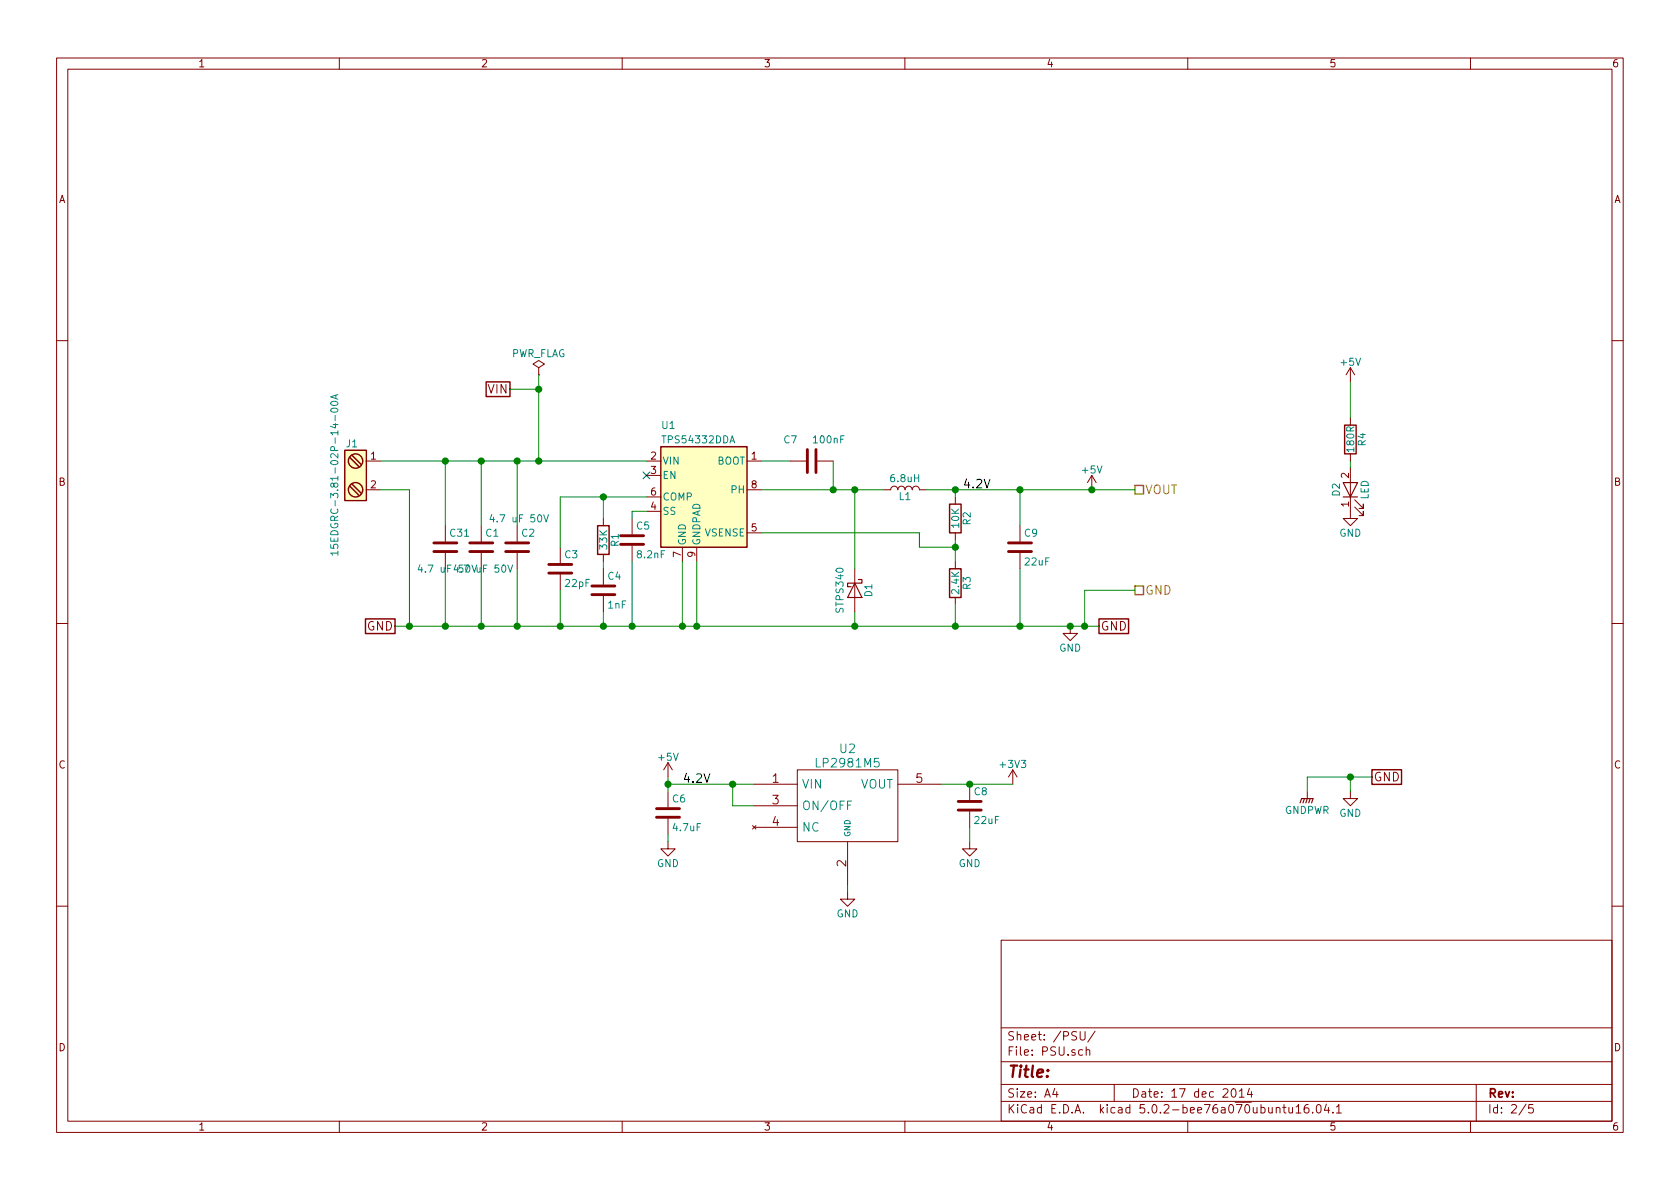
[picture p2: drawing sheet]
<svg xmlns="http://www.w3.org/2000/svg" width="297mm" height="210mm" viewBox="0 0 297 210" stroke-linecap="round" stroke-linejoin="round" font-family="sans-serif">
<g fill="none" stroke="#840000" stroke-width=".18">
<path d="M10 10.3h277v189.9h-277zM12 12.2h273v186.1h-273zM60 10.3v1.9M110 10.3v1.9M160 10.3v1.9M210 10.3v1.9M260 10.3v1.9M10 60.2h2M95.2 65l1.1-.6-1.1-.7-1 .7 1 .6v1.3M95.2 66.3h.1M238.8 65v2.6M238.8 73.9v1.3"/>
<path d="M238.8 65l-.8 1.3M238.8 65l.7 1.3M285 60.2h2M64.8 81.5h2.5M64.8 86.6h2.5M78.7 93v2.8M78.7 97.8v2.8M85.1 93v2.8M85.1 97.8v2.8M91.4 93v2.8M91.4 97.8v2.8M99.1 96.8v2.8"/>
<path d="M106.7 91.7v1.3M106.7 98v1.3M111.8 91.7v2.8M111.8 96.5v2.8M114.3 81.5h2.5M114.3 84.1h2.5M114.3 90.4h2.5M114.3 87.9h2.5M120.6 96.8v2.5M123.2 96.8v2.5M132.1 81.5h2.5M132.1 86.6h2.5"/>
<path d="M132.1 94.2h2.5M139.7 81.5h2.8M144.5 81.5h2.8M156.2 86.6h1.3a.63 .63 0 0 1 .6-.6 .63 .63 0 0 1 .6 .6 .63 .63 0 0 1 .7-.6 .63 .63 0 0 1 .6 .6 .63 .63 0 0 1 .7-.6 .63 .63 0 0 1 .6 .6 .63 .63 0 0 1 .6-.6 .63 .63 0 0 1 .7 .6h1.2M168.9 87.9v1.2M168.9 94.2v1.3M168.9 99.3v1.3M180.3 93v2.8M180.3 97.8v2.8M193 84.1l-.7 1.2M193 84.1v2.5M193 84.1l.8 1.2"/>
<path d="M238.8 82.8v8.9h1.2l-1.2 1.3-1.3-1.3h1.3M238.8 80.3v1.2M239.5 89.7l1.5 1.5v-.8v.8h-.7M239.5 88.4l1.5 1.5v-.8v.8h-.7M10 110.3h2M99.1 101.6v2.8M106.7 100.6v2.8M106.7 105.4v2.8M151.1 100.6v7.6M168.9 105.7v1.2M189.2 110.7v1.3h1.3l-1.3 1.3-1.2-1.3h1.2M285 110.3h2"/>
<path d="M118.1 134.9v2.5M118.1 139.9v2.8M118.1 134.9l-.8 1.2M118.1 134.9l.8 1.2M133.3 138.7h7.7M141 136.1h17.7v12.7h-17.7zM158.7 138.7h7.7M171.4 138.7v2.8M179.1 136.1l-.8 1.3M179.1 136.1v2.6M179.1 136.1l.7 1.3M231.1 139.9v1.3"/>
<path d="M238.8 139.9v1.3h1.2l-1.2 1.3-1.3-1.3h1.3M118.1 148.8v1.3h1.3l-1.3 1.3-1.3-1.3h1.3M118.1 144.8v2.8M133 146l.7 .6M133.3 142.5h7.7M133.3 146.3h7.7M133.7 146l-.7 .6M149.9 157.7v1.3h1.2l-1.2 1.3-1.3-1.3h1.3M149.9 148.8v7.7M171.4 148.8v1.3h1.3l-1.3 1.3-1.2-1.3h1.2M171.4 143.5v2.8M10 160.2h2"/>
<path d="M177 166.3h108v32h-108zM285 160.2h2M60 198.3v1.9M110 198.3v1.9M160 198.3v1.9M177 194.8h108M177 191.8h108M177 187.8h108M177 181.8h108M186.5 192.5l-.4 1h1M186.8 193v1M191 182.4v1.2l.3 .3h.3l.2-.3v-1.2"/>
<path d="M191.4 185.7l-.4-.1-.3 .3 .1 .6h.6M192 185.7l.3-.1 .3 .1 .1 .9M192 185.1v1.5M193.6 182.3l-1.3 2M197 191.8v3M210 198.3v1.9M217.8 192.7l.4-.2a.94 .94 0 0 1 0 1.5 .79 .79 0 0 1-.4-1.3zM219.1 193l.5-.5v1.5M219.1 194h.9M220.9 192.5l-.4 1h1M221.3 193v1M226.8 195.8h.6"/>
<path d="M227 195.3v1.3l.4 .2M227.9 195.8v.9l.4 .1 .2-.1M228.5 195.8v1M229.2 195.8l.4-.5v1.5M229.2 196.8h.8M231.3 195.3a.62 .62 0 0 0-.7 .7l.1 .7 .2 .1 .5-.1v-.5l-.1-.2-.4-.1-.3 .3M232.1 196.7v.1M232.9 195.5l.3-.2a.94 .94 0 0 1 0 1.5l-.4-.3-.1-.6zM234.5 195.2l-.3 1.1h.9M234.9 195.8v1M235.7 196.7v.1M236.3 195.8l.4-.5v1.5"/>
<path d="M236.3 196.8h.9M260 198.3v1.9M261 191.8v6.5M269.8 195.2l-1.2 2M271 195.3h-.7v.7l.2-.1 .5 .1 .1 .2-.1 .5-.2 .1-.5-.1"/>
</g>
<g fill="none" stroke="#840000" stroke-width=".25">
<path d="M61 79.6h3.8v8.9h-3.8zM86 67.5h4.2v2.6h-4.2zM116.8 79h15.3v17.8h-15.3zM237.7 75.2h2.1v5.1h-2.1zM61.8 86l1.7 1.6M61.8 80.9l1.7 1.6M62.2 80.5l1.7 1.7M62.2 85.6l1.7 1.6M105.7 93h2v5h-2zM167.9 89.1h2v5.1h-2zM64.6 109.4h5.2v2.6h-5.2zM167.9 100.6h2v5.1h-2z"/>
<path d="M194.3 109.4h5.2v2.6h-5.2zM242.6 136.1h5.2v2.6h-5.2z"/>
<circle cx="62.9" cy="81.5" r="1.27"/>
<circle cx="62.9" cy="86.6" r="1.27"/>
</g>
<path d="M200.7 85.8h1.5v1.6h-1.5zM200.7 103.6h1.5v1.6h-1.5z" fill="none" stroke="#848400" stroke-width=".25"/>
<g fill="none" stroke="#008400" stroke-width=".18">
<path d="M90.2 68.8h5M95.2 66.3v15.2M238.8 67.6v6.3M67.3 86.6h5.1v24.1M67.3 81.5h47M78.7 81.5v11.5M85.1 81.5v11.5M91.4 81.5v11.5M106.7 87.9v3.8M106.7 99.3v1.3M111.8 99.3v11.4M114.3 87.9h-15.2v8.9"/>
<path d="M114.3 90.4h-2.5v1.3M120.6 99.3v11.4M123.2 99.3v11.4M134.6 86.6h21.6M134.6 81.5h5.1M134.6 94.2h28v2.6h6.3M147.3 81.5v5.1M151.1 86.6v14M163.8 86.6h36.9M168.9 86.6v1.3M168.9 95.5v3.8M180.3 86.6v6.4"/>
<path d="M238.8 81.5v1.3M69.8 110.7h124.5M78.7 100.6v10.1M85.1 100.6v10.1M91.4 100.6v10.1M99.1 104.4v6.3M106.7 108.2v2.5M151.1 108.2v2.5M168.9 106.9v3.8M180.3 100.6v10.1M200.7 104.4h-8.9v6.3M118.1 138.7h15.2"/>
<path d="M118.1 137.4v2.5M129.5 138.7v3.8h3.8M166.4 138.7h12.7M238.8 137.4v2.5M242.6 137.4h-11.5v2.5M118.1 147.6v1.2M149.9 156.5v1.2M171.4 146.3v2.5"/>
</g>
<g fill="#008400" stroke="#008400" stroke-width=".25">
<circle cx="106.7" cy="110.7" r=".51"/>
<circle cx="191.8" cy="110.7" r=".51"/>
<circle cx="189.2" cy="110.7" r=".51"/>
<circle cx="129.5" cy="138.7" r=".51"/>
<circle cx="171.5" cy="138.7" r=".51"/>
<circle cx="85.1" cy="81.5" r=".51"/>
<circle cx="91.4" cy="81.5" r=".51"/>
<circle cx="85.1" cy="110.7" r=".51"/>
<circle cx="91.4" cy="110.7" r=".51"/>
<circle cx="111.8" cy="110.7" r=".51"/>
<circle cx="99.1" cy="110.7" r=".51"/>
<circle cx="106.7" cy="87.9" r=".51"/>
<circle cx="151.1" cy="86.6" r=".51"/>
<circle cx="147.3" cy="86.6" r=".51"/>
<circle cx="168.9" cy="86.6" r=".51"/>
<circle cx="168.9" cy="96.8" r=".51"/>
<circle cx="151.1" cy="110.7" r=".51"/>
<circle cx="168.9" cy="110.7" r=".51"/>
<circle cx="180.3" cy="110.7" r=".51"/>
<circle cx="180.3" cy="86.6" r=".51"/>
<circle cx="118.1" cy="138.7" r=".51"/>
<circle cx="95.3" cy="81.5" r=".51"/>
<circle cx="120.7" cy="110.7" r=".51"/>
<circle cx="123.2" cy="110.7" r=".51"/>
<circle cx="193" cy="86.6" r=".51"/>
<circle cx="238.8" cy="137.4" r=".51"/>
<circle cx="95.3" cy="68.8" r=".51"/>
<circle cx="78.7" cy="81.5" r=".51"/>
<circle cx="78.7" cy="110.7" r=".51"/>
<circle cx="72.4" cy="110.7" r=".51"/>
</g>
<path d="M237.5 85.3h2.5l-1.2 2.6zM237.5 87.9h2.5M151.1 103.1l1.3 2.6h-2.5zM151.8 102.5h.6v.6h-2.5v.7h.6M229.9 142l.2-.8h2.1l-.3 .8M230.6 141.2l-.2 .8M231.1 141.2l-.2 .8M231.6 141.2l-.2 .8" fill="none" stroke="#840000" stroke-width=".2"/>
<g fill="#ffffc2" stroke="#ffffc2" stroke-width=".18">
<path d="M61 79.6h3.8v8.9h-3.8z"/>
<path d="M116.8 79h15.3v17.8h-15.3z"/>
</g>
<path d="M58.5 72.4a.83 .83 0 0 1 1.2 .1 .69 .69 0 0 1-.6 .4 .69 .69 0 0 1-.6-.4zM58.5 71.1a.83 .83 0 0 1 1.2 .2 .67 .67 0 0 1-.6 .4 .67 .67 0 0 1-.6-.4zM59.4 69.9v.6M59.7 69.8l-1.2 .4 1.2 .4M58.5 96.3v.6l.6 .1-.1-.5 .2-.3h.3l.2 .3-.1 .5M59.7 97.8h-1.2l.3 .4M59.7 97.5v.7M74.2 99.9l-.3 .9h.8M86.9 91l-.3 .9h.8M89.8 99.9l.4 1.3 .4-1.3M96.1 91l.5 1.3 .4-1.3M150.6 141.7h-.7v1.5" fill="none" stroke="#008484" stroke-width=".18"/>
<g fill="none" stroke="#840000" stroke-width=".51">
<path d="M142.7 79.5v4.1M144.3 79.5v4.1M76.7 97.5h4.1M76.7 96h4.1M83.1 97.5h4M83.1 96h4M89.4 97.5h4.1M89.4 96h4.1M97 99.8h4.1M109.7 96.3h4.1M109.7 94.7h4.1M178.3 97.5h4.1"/>
<path d="M178.3 96h4.1M97 101.3h4.1M104.6 105.2h4.1M104.6 103.6h4.1M116.1 144.5h4M116.1 143h4M169.4 143.3h4.1M169.4 141.7h4.1"/>
</g>
<path d="M113.7 83.5l1.2 1.2M114.9 83.5l-1.2 1.2" fill="none" stroke="#000084" stroke-width=".18"/>
<text font-size="2.8" fill="#840000" x="178" y="190.5">Title:</text>
<g font-size="2.1" fill="#840000">
<text x="86.4" y="69.6">VIN</text>
<text x="64.9" y="111.5">GND</text>
<text x="194.6" y="111.5">GND</text>
<text x="136.6" y="138.4">1</text>
<text x="136.6" y="142.2">3</text>
<text x="162" y="138.4">5</text>
<text x="242.8" y="138.2">GND</text>
<text x="136.6" y="146">4</text>
<text x="149.6" y="153.2" transform="rotate(-90 149.6 153.2)">2</text>
<text x="178" y="184">Sheet: /PSU/</text>
<text x="178" y="186.7">File: PSU.sch</text>
<text x="178" y="196.9">KiCad E.D.A. kicad 5.0.2-bee76a070ubuntu16.04.1</text>
<text x="178" y="194.1">Size: A4</text>
<text x="200" y="194.1">Date: 17 dec 2014</text>
<text x="263" y="194.1">Rev:</text>
<text x="263" y="196.9">Id: 2/5</text>
</g>
<g font-size="2.1">
<text x="170.9" y="86.4">4.2V</text>
<text x="121.4" y="138.4">4.2V</text>
</g>
<g font-size="2.1" fill="#848400">
<text x="202.4" y="87.4">VOUT</text>
<text x="202.4" y="105.2">GND</text>
</g>
<g font-size="2.1" fill="#008484">
<text x="144.7" y="135.7">LP2981M5</text>
<text x="148.5" y="133.2">U2</text>
<text x="141.7" y="139.4">VIN</text>
<text x="141.7" y="143.3">ON/OFF</text>
<text x="152.1" y="139.4">VOUT</text>
<text x="141.7" y="147.1">NC</text>
</g>
<g font-size="1.8" fill="#840000">
<text x="35" y="11.9">1</text>
<text x="85" y="11.9">2</text>
<text x="135" y="11.9">3</text>
<text x="185" y="11.9">4</text>
<text x="235" y="11.9">5</text>
<text x="285" y="11.9">6</text>
<text x="10.4" y="35.9">A</text>
<text x="285.4" y="35.9">A</text>
<text x="65.6" y="81.3">1</text>
<text x="115.1" y="81.3">2</text>
<text x="115.1" y="83.8">3</text>
<text x="132.9" y="81.3">1</text>
<text x="10.4" y="85.9">B</text>
<text x="65.6" y="86.4">2</text>
<text x="115.1" y="87.6">6</text>
<text x="132.9" y="86.4">8</text>
<text x="238.5" y="89.6" transform="rotate(-90 238.5 89.6)">1</text>
<text x="238.5" y="84.6" transform="rotate(-90 238.5 84.6)">2</text>
<text x="285.4" y="85.9">B</text>
<text x="115.1" y="90.2">4</text>
<text x="132.9" y="94">5</text>
<text x="120.4" y="98.5" transform="rotate(-90 120.4 98.5)">7</text>
<text x="122.9" y="98.5" transform="rotate(-90 122.9 98.5)">9</text>
<text x="10.4" y="135.9">C</text>
<text x="285.4" y="135.9">C</text>
<text x="10.4" y="185.9">D</text>
<text x="285.4" y="185.9">D</text>
<text x="35" y="199.9">1</text>
<text x="85" y="199.9">2</text>
<text x="135" y="199.9">3</text>
<text x="185" y="199.9">4</text>
<text x="235" y="199.9">5</text>
<text x="285" y="199.9">6</text>
</g>
<g font-size="1.8" fill="#008484">
<text x="90.3" y="63.2">PWR_FLAG</text>
<text x="237.2" y="64.7">+5V</text>
<text x="117.1" y="75.9">U1</text>
<text x="61.3" y="79.1">J1</text>
<text x="117.1" y="82.2">VIN</text>
<text x="117.4" y="78.4">TPS54332DDA</text>
<text x="126.7" y="82.2">BOOT</text>
<text x="138.6" y="78.4">C7</text>
<text x="144" y="78.4">100nF</text>
<text x="191.4" y="83.7">+5V</text>
<text x="239.4" y="79.8" transform="rotate(-90 239.4 79.8)">180R</text>
<text x="241.5" y="78.8" transform="rotate(-90 241.5 78.8)">R4</text>
<text x="117.1" y="84.7">EN</text>
<text x="117.1" y="88.5">COMP</text>
<text x="129.4" y="87.2">PH</text>
<text x="157.6" y="85.3">6.8uH</text>
<text x="159" y="88.4">L1</text>
<text x="236.9" y="87.7" transform="rotate(-90 236.9 87.7)">D2</text>
<text x="242" y="88.4" transform="rotate(-90 242 88.4)">LED</text>
<text x="59.8" y="95.3" transform="rotate(-90 59.8 95.3)">15EDGRC-3.81-02P-14-00A</text>
<text x="79.7" y="94.9">C31</text>
<text x="85.9" y="94.9">C1</text>
<text x="87.4" y="92.4">4.7 uF 50V</text>
<text x="92.3" y="94.9">C2</text>
<text x="112.6" y="93.6">C5</text>
<text x="117.1" y="91.1">SS</text>
<text x="124.6" y="94.9">VSENSE</text>
<text x="169.6" y="93.3" transform="rotate(-90 169.6 93.3)">10K</text>
<text x="171.6" y="92.8" transform="rotate(-90 171.6 92.8)">R2</text>
<text x="181.2" y="94.9">C9</text>
<text x="236.8" y="94.9">GND</text>
<text x="74.7" y="101.3">4.7 uF 50V</text>
<text x="81.1" y="101.3">4.7 uF 50V</text>
<text x="99.9" y="98.7">C3</text>
<text x="107.4" y="97.1" transform="rotate(-90 107.4 97.1)">33K</text>
<text x="109.4" y="96.6" transform="rotate(-90 109.4 96.6)">R1</text>
<text x="112.8" y="98.7">8.2nF</text>
<text x="121.3" y="96.5" transform="rotate(-90 121.3 96.5)">GND</text>
<text x="123.8" y="96.5" transform="rotate(-90 123.8 96.5)">GNDPAD</text>
<text x="181.3" y="100">22uF</text>
<text x="100" y="103.8">22pF</text>
<text x="107.5" y="102.5">C4</text>
<text x="107.5" y="107.6">1nF</text>
<text x="154.2" y="105.5" transform="rotate(-90 154.2 105.5)">D1</text>
<text x="169.6" y="104.9" transform="rotate(-90 169.6 104.9)">2.4K</text>
<text x="171.6" y="104.2" transform="rotate(-90 171.6 104.2)">R3</text>
<text x="149.1" y="108.2" transform="rotate(-90 149.1 108.2)">STPS340</text>
<text x="187.3" y="115.2">GND</text>
<text x="116.5" y="134.5">+5V</text>
<text x="177" y="135.8">+3V3</text>
<text x="118.9" y="141.9">C6</text>
<text x="172.3" y="140.6">C8</text>
<text x="227.1" y="143.9">GNDPWR</text>
<text x="119.1" y="147">4.7uF</text>
<text x="172.4" y="145.7">22uF</text>
<text x="236.8" y="144.4">GND</text>
<text x="116.2" y="153.3">GND</text>
<text x="169.5" y="153.3">GND</text>
<text x="147.9" y="162.2">GND</text>
</g>
<text font-size="1.4" fill="#008484" x="150.4" y="148.1" transform="rotate(-90 150.4 148.1)">GND</text>
</svg>
